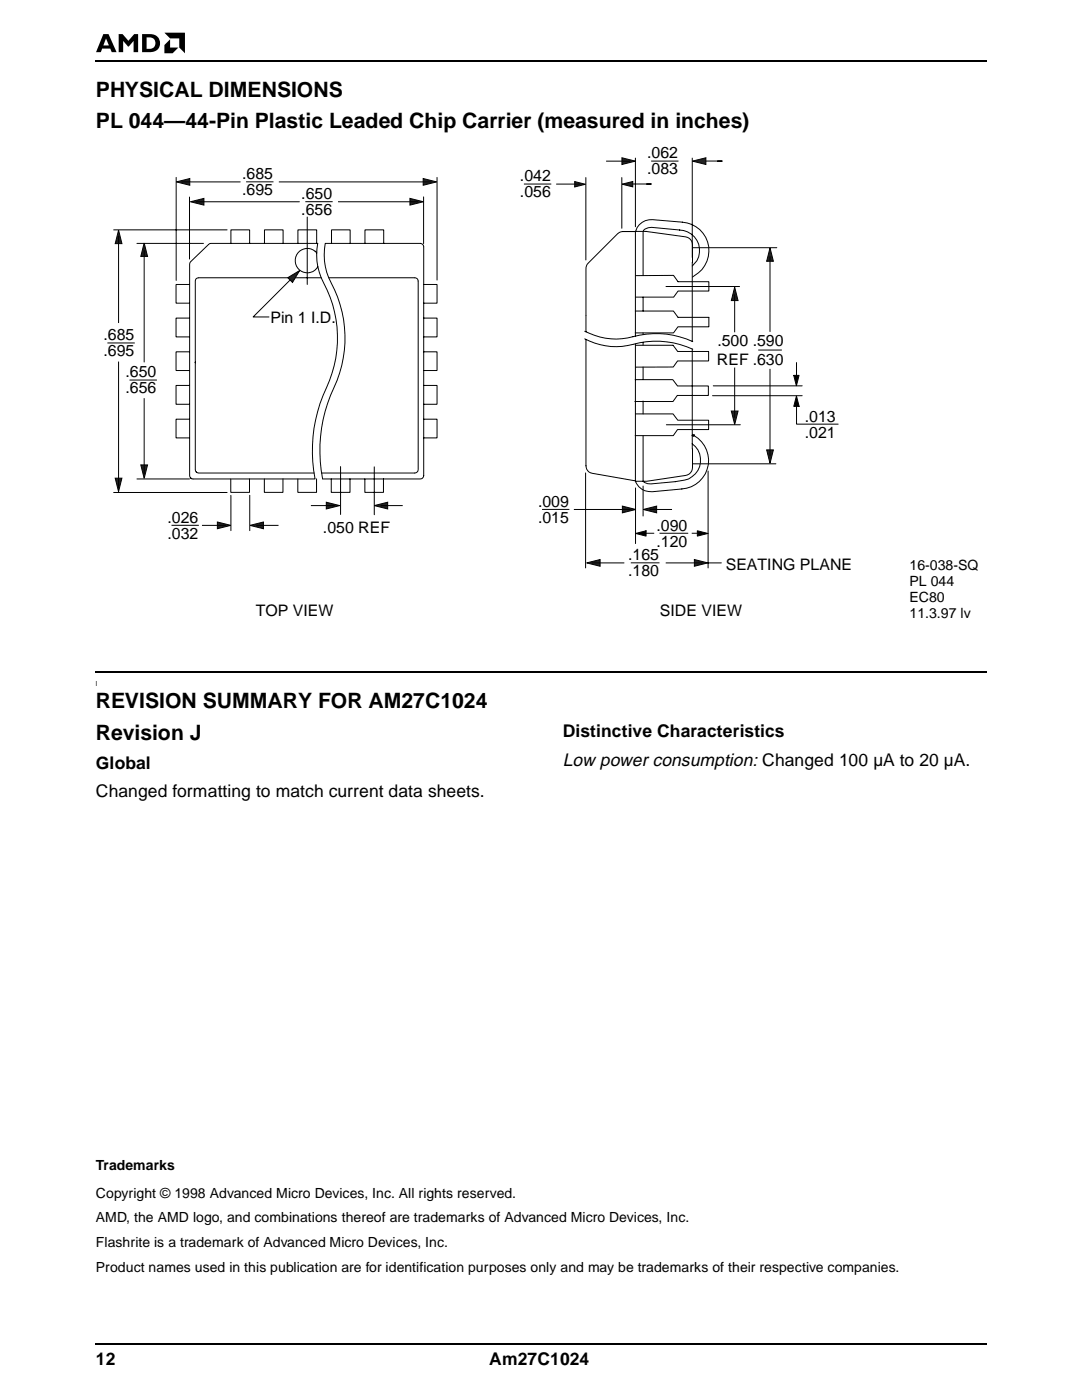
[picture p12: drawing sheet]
<svg xmlns="http://www.w3.org/2000/svg" width="209mm" height="271mm" viewBox="0 0 209 271" stroke-linecap="round" stroke-linejoin="round" font-family="sans-serif">
<path d="M18.5 11.6l.1 .3zM18.5 260.2l.1 .3z" fill="#000"/>
<path d="M18.6 11.7h172.4M18.6 260.4h172.4" fill="none" stroke="#000" stroke-width=".34"/>
<path d="M18.6 6.3h17.4v4h-17.4z" fill="#fff"/>
<g fill="#000">
<path d="M23 6.6h.7l1.2 1.3 1.1-1.3h.8v3.5h-.9v-2.2l-1 1.1-1-1.1v2.2h-.9zM31.8 6.3h4v4l-1.1-1.1v-1.8h-1.8zM31.8 8.7l1.1-1.1v1.6h1.6l-1.1 1.1h-1.6zM18.5 130l.1 .4z"/>
<path d="M20 6.6h1l1.6 3.5h-1l-.2-.7h-1.6l-.3 .7h-.9zM20.5 7.4l-.5 1.4h1.1z"/>
<path d="M27.5 6.6a3.4 3.4 0 0 1 3 .5 1.77 1.77 0 0 1 .3 2.1 1.77 1.77 0 0 1-1.8 .9h-1.5zM28.4 7.2v2.3a1.32 1.32 0 0 0 1.7-.8 1.08 1.08 0 0 0-1.1-1.5z"/>
</g>
<path d="M18.6 130.2h172.4" fill="none" stroke="#000" stroke-width=".34"/>
<path d="M19.6 27.9h171.1v92.3h-171.1z" fill="#fff"/>
<g fill="none" stroke="#000" stroke-width=".19">
<path d="M34.1 34.4v19.9M36.7 38.2v12M47.7 35.2h5.3M59.1 39.1h5.3M82 38.2v9M84.7 34.4v19.9M101.5 35.7h5.3M113.5 34.4v16M120.4 34.4v9.8M121.3 35.7h4.8h-.9M123.1 30.6v13.3M126.1 31.2h5.3"/>
<path d="M134.1 30.6v19.3M22 44.5h22M26.5 47.2h12.9M36.7 55.1h-2.6v3.6h2.6M44.7 47.1v-2.6h3.7v2.6M51.2 47.1v-2.6h3.6v2.6M57.3 53.2l-8.3 8.2h3.1M57.7 47.1v-2.6h3.6v2.6M59.5 42v13.1M61.4 49a2.35 2.35 0 0 0-3.6-.1 2.35 2.35 0 0 0 .3 3.5 2.35 2.35 0 0 0 3.5-.7M62.2 53.8h-23.7a.59 .59 0 0 0-.7 .7v36.5a.67 .67 0 0 0 .7 .7h22.4M63.7 53.8h16.6a.63 .63 0 0 1 .7 .7v36.5a.67 .67 0 0 1-.7 .7h-18"/>
<path d="M64.2 47.1v-2.6h3.6v2.6M70.7 47.1v-2.6h3.6v2.6M82.1 55.1h2.6v3.6h-2.6M120.7 44.9l4.5-.1 7.6 1.1a1.56 1.56 0 0 1 1.3 1.6v3.3M123 44.9h-2.3l-.8 .2-6 5.9-.3 .5-.1 .5v12.3M123.1 44.9v20.2M123.1 53.4h7.4l.8 1.2h6v1.8h-6l-.8 1.2h-7.4M124.6 44.8v8.6M124.6 57.6v2.7M129 55.5h14.3M131.6 44.6a4 4 0 0 1 3.7 2.6 4 4 0 0 1-1.2 4.4M131.7 44.6l-5.5-.5h-.6l-1 .6"/>
<path d="M132.2 43.1a5.6 5.6 0 0 1 5.1 4.5 5.6 5.6 0 0 1-3.2 6.1M132.2 43.1l-5.8-.5a3.1 3.1 0 0 0-3.2 2.1M134.1 50.8v15.4h.1a17.5 17.5 0 0 0-12.6-.7 12.8 12.8 0 0 1-8.3-1.3M134.2 48h16.3M20.8 66.5h5.3M25.1 73.6h5.3M36.7 61.6h-2.6v3.7h2.6M36.7 68.2h-2.6v3.6h2.6M36.7 74.7h-2.6v3.6h2.6M82.1 61.6h2.6v3.7h-2.6M82.1 68.2h2.6v3.6h-2.6M82.1 74.7h2.6v3.6h-2.6"/>
<path d="M113.3 65.7a13.2 13.2 0 0 0 10.6 .7 17.1 17.1 0 0 1 10.3 1.3M113.5 65.8v24.5a1.44 1.44 0 0 0 1.2 1.4l8.4 1.5M123 73.6h7.3l.9 1.2h6v1.8h-6l-.8 1.2h-7.4M123.1 60.3h7.3l.9 1.2h6v1.8h-6l-.8 1.2h-7.4M123.1 66.6v26.7M123.1 66.9h7.3l.9 1.2h6v1.8h-6.1l-.8 1.2h-7.3M124.6 64.5v.3M124.6 66.3v.6M124.6 71.1v2.4M124.6 77.7v2.5M134.1 67.6v19.4M138 76.7h17.4"/>
<path d="M138.2 74.8h17.2M146.9 67.8h4.5M154.3 78v4.2h8.1M22 95.4h22M26.5 92.8h10.2M36.7 81.2h-2.6v3.7h2.6M36.9 92.6l.5 .2h23.6a29.5 29.5 0 0 1 2.8-19.1 22.9 22.9 0 0 0-1.6-19.9 11.4 11.4 0 0 1-.6-6.6h-20.8l-.4 .2-3.6 3.5-.1 41.3 .4 .6M44.7 96v6.8M48.3 92.8v2.6h-3.6v-2.6M48.4 96v6.8M54.8 92.8v2.6h-3.6v-2.6M61.3 92.8v2.6h-3.6v-2.6"/>
<path d="M62.5 92.8a29.3 29.3 0 0 1 2.8-19.1 23.2 23.2 0 0 0-1.6-19.9 11.6 11.6 0 0 1-.7-6.6h18.4a.67 .67 0 0 1 .7 .6v44.4a.67 .67 0 0 1-.7 .6h-18.9M66 90.4v9.3M67.8 92.8v2.6h-3.6v-2.6M72.5 90.5v9.2M74.3 92.8v2.6h-3.6v-2.6M82.1 81.2h2.6v3.7h-2.6M105 98.7h5.3M113.4 91.6v18.5M123.1 80.2h7.3l.9 1.2h6v1.8h-6.1l-.8 1.2h-7.4M123.1 94.6v10.7M124.6 84.4v8.8a1.51 1.51 0 0 0 1.5 .6l4.8-.5 1.7-.3a3.9 3.9 0 0 0 3-3 3.9 3.9 0 0 0-1.5-4M124.6 94.2v5.8"/>
<path d="M129.1 82.3h14.3M134.2 89.9h16.1M134.5 84.4a5.5 5.5 0 0 1 2.6 6.1 5.5 5.5 0 0 1-5 4.3l-5.8 .5a3.2 3.2 0 0 1-3.2-2h2.2l7.5-1.2a1.56 1.56 0 0 0 1.3-1.5v-3.6M134.5 84.3l-.1 .2-.3-.1v-.2l.4 .1v.1h-.4M137.2 91.3v18.8M33.2 101.8h5.3M122.2 109.1h5.5M123.7 103.3h3M127.7 103.3h5.6M134 103.3h2.6M137.1 109.1h2.6"/>
</g>
<path d="M82 34.6l2.6 .6-2.6 .7z" fill="#231f20" stroke="#000" stroke-width=".19"/>
<path d="M54.1 35.2h29.3" fill="none" stroke="#000" stroke-width=".19"/>
<path d="M34.2 35.2l2.6-.6v1.3z" fill="#231f20" stroke="#000" stroke-width=".19"/>
<path d="M35.3 35.2h11.2" fill="none" stroke="#000" stroke-width=".19"/>
<path d="M79.4 38.4l2.6 .7-2.6 .6z" fill="#231f20" stroke="#000" stroke-width=".19"/>
<path d="M65.6 39.1h15.3" fill="none" stroke="#000" stroke-width=".19"/>
<path d="M36.9 39.1l2.6-.7v1.3z" fill="#231f20" stroke="#000" stroke-width=".19"/>
<path d="M38 39.1h20" fill="none" stroke="#000" stroke-width=".19"/>
<path d="M111.3 35.2l2.1 .5-2.1 .5z" fill="#231f20" stroke="#000" stroke-width=".19"/>
<path d="M107.8 35.7h4.5" fill="none" stroke="#000" stroke-width=".19"/>
<g fill="#231f20" stroke="#000" stroke-width=".19">
<path d="M55.7 53.8l2.3-1.4-1.3 2.3z"/>
<path d="M42.1 101.2l2.6 .6-2.6 .7z"/>
</g>
<path d="M39.2 101.8h4.5" fill="none" stroke="#000" stroke-width=".19"/>
<path d="M48.4 101.8l2.6-.6v1.3z" fill="#231f20" stroke="#000" stroke-width=".19"/>
<path d="M49.8 101.8h4.1" fill="none" stroke="#000" stroke-width=".19"/>
<path d="M124.6 98.7l2.6-.6v1.3z" fill="#231f20" stroke="#000" stroke-width=".19"/>
<path d="M126 98.7h4.1" fill="none" stroke="#000" stroke-width=".19"/>
<path d="M120.6 98.1l2.6 .6-2.6 .7z" fill="#231f20" stroke="#000" stroke-width=".19"/>
<path d="M111.3 98.7h10.7" fill="none" stroke="#000" stroke-width=".19"/>
<path d="M154.3 76.7l.5 2h-1zM123.1 103.4l2-.5v1zM135.1 102.9l2 .5-2 .5z" fill="#000" stroke="#000" stroke-width=".19"/>
<path d="M23 44.6l.6 2.6h-1.3z" fill="#231f20" stroke="#000" stroke-width=".19"/>
<path d="M23 45.7v16.8" fill="none" stroke="#000" stroke-width=".19"/>
<path d="M22.3 92.7h1.3l-.6 2.6z" fill="#231f20" stroke="#000" stroke-width=".19"/>
<path d="M23 70.2v24.2" fill="none" stroke="#000" stroke-width=".19"/>
<path d="M134.5 108.4l2.6 .7-2.6 .6z" fill="#231f20" stroke="#000" stroke-width=".19"/>
<path d="M129 109.1h7" fill="none" stroke="#000" stroke-width=".19"/>
<path d="M113.6 109.1l2.6-.7v1.3z" fill="#231f20" stroke="#000" stroke-width=".19"/>
<path d="M114.8 109.1h6" fill="none" stroke="#000" stroke-width=".19"/>
<path d="M27.9 47.1l.7 2.6h-1.3z" fill="#231f20" stroke="#000" stroke-width=".19"/>
<path d="M27.9 48.6v21.5" fill="none" stroke="#000" stroke-width=".19"/>
<path d="M27.3 90.1h1.3l-.7 2.6z" fill="#231f20" stroke="#000" stroke-width=".19"/>
<path d="M27.9 77.3v14.5" fill="none" stroke="#000" stroke-width=".19"/>
<path d="M142.3 55.6l.7 2.6h-1.3z" fill="#231f20" stroke="#000" stroke-width=".19"/>
<path d="M142.3 57.1v7.2" fill="none" stroke="#000" stroke-width=".19"/>
<path d="M141.7 79.7h1.3l-.7 2.6z" fill="#231f20" stroke="#000" stroke-width=".19"/>
<path d="M142.3 71.3v9.5" fill="none" stroke="#000" stroke-width=".19"/>
<path d="M149.2 48l.6 2.6h-1.3z" fill="#231f20" stroke="#000" stroke-width=".19"/>
<path d="M149.2 49.8v14.4" fill="none" stroke="#000" stroke-width=".19"/>
<path d="M148.5 87.2h1.3l-.6 2.6z" fill="#231f20" stroke="#000" stroke-width=".19"/>
<path d="M149.2 71.6v16.7" fill="none" stroke="#000" stroke-width=".19"/>
<g fill="#231f20" stroke="#000" stroke-width=".19">
<path d="M120.5 35.7l2.1-.5v1z"/>
<path d="M120.5 30.6l2.6 .6-2.6 .7z"/>
</g>
<path d="M117.5 31.2h4.4M135.1 31.2h4.8h-.9" fill="none" stroke="#000" stroke-width=".19"/>
<path d="M134.1 31.2l2.6-.6v1.3z" fill="#231f20" stroke="#000" stroke-width=".19"/>
<path d="M153.7 72.7h1.1l-.5 2.1z" fill="#000" stroke="#000" stroke-width=".19"/>
<path d="M154.3 70.3v3.5" fill="none" stroke="#000" stroke-width=".19"/>
<path d="M63.2 97.3l2.6 .7-2.6 .6z" fill="#231f20" stroke="#000" stroke-width=".19"/>
<path d="M60.3 98h4.5" fill="none" stroke="#000" stroke-width=".19"/>
<path d="M72.5 98l2.6-.7v1.3z" fill="#231f20" stroke="#000" stroke-width=".19"/>
<path d="M73.8 98h4.1" fill="none" stroke="#000" stroke-width=".19"/>
<g font-size="4.1">
<text x="18.6" y="18.7">PHYSICAL DIMENSIONS</text>
<text x="18.6" y="24.9">PL 044—44-Pin Plastic Leaded Chip Carrier (measured in inches)</text>
<text x="18.6" y="137.2">REVISION SUMMARY FOR AM27C1024</text>
<text x="18.6" y="143.4">Revision J</text>
</g>
<text font-size="3.5" x="109" y="148.3">Low power consumption: Changed 100 µA to 20 µA.</text>
<g font-size="3.4">
<text x="109" y="142.9">Distinctive Characteristics</text>
<text x="18.6" y="149">Global</text>
<text x="18.6" y="154.5">Changed formatting to match current data sheets.</text>
<text x="18.6" y="264.5">12</text>
<text x="94.8" y="264.5">Am27C1024</text>
</g>
<g font-size="3.1">
<text x="46.9" y="34.7">.685</text>
<text x="100.7" y="35.2">.042</text>
<text x="125.4" y="30.7">.062</text>
<text x="125.4" y="33.8">.083</text>
<text x="46.9" y="37.8">.695</text>
<text x="58.4" y="38.6">.650</text>
<text x="58.4" y="41.7">.656</text>
<text x="100.7" y="38.2">.056</text>
<text x="20" y="65.9">.685</text>
<text x="52.4" y="62.5">Pin 1 I.D.</text>
<text x="20" y="69">.695</text>
<text x="138.9" y="70.8">REF .630</text>
<text x="139" y="67.1">.500 .590</text>
<text x="24.3" y="73.1">.650</text>
<text x="24.3" y="76.2">.656</text>
<text x="155.9" y="81.8">.013</text>
<text x="155.9" y="84.9">.021</text>
<text x="32.4" y="101.3">.026</text>
<text x="104.2" y="98.2">.009</text>
<text x="104.2" y="101.3">.015</text>
<text x="32.4" y="104.4">.032</text>
<text x="62.6" y="103.3">.050 REF</text>
<text x="127.1" y="102.8">.090</text>
<text x="127.1" y="105.9">.120</text>
<text x="121.7" y="108.6">.165</text>
<text x="121.7" y="111.6">.180</text>
<text x="140.6" y="110.5">SEATING PLANE</text>
<text x="49.6" y="119.4">TOP VIEW</text>
<text x="127.8" y="119.4">SIDE VIEW</text>
</g>
<g font-size="2.7">
<text x="176.2" y="110.5">16-038-SQ</text>
<text x="176.2" y="113.6">PL 044</text>
<text x="176.2" y="116.7">EC80</text>
<text x="176.2" y="119.8">11.3.97 lv</text>
<text x="18.6" y="226.6">Trademarks</text>
<text x="18.6" y="232.1">Copyright © 1998 Advanced Micro Devices, Inc. All rights reserved.</text>
<text x="18.6" y="236.9">AMD, the AMD logo, and combinations thereof are trademarks of Advanced Micro Devices, Inc.</text>
<text x="18.6" y="241.7">Flashrite is a trademark of Advanced Micro Devices, Inc.</text>
<text x="18.6" y="246.5">Product names used in this publication are for identification purposes only and may be trademarks of their respective companies.</text>
</g>
<text font-size="1.4" x="18.6" y="133">l</text>
</svg>
